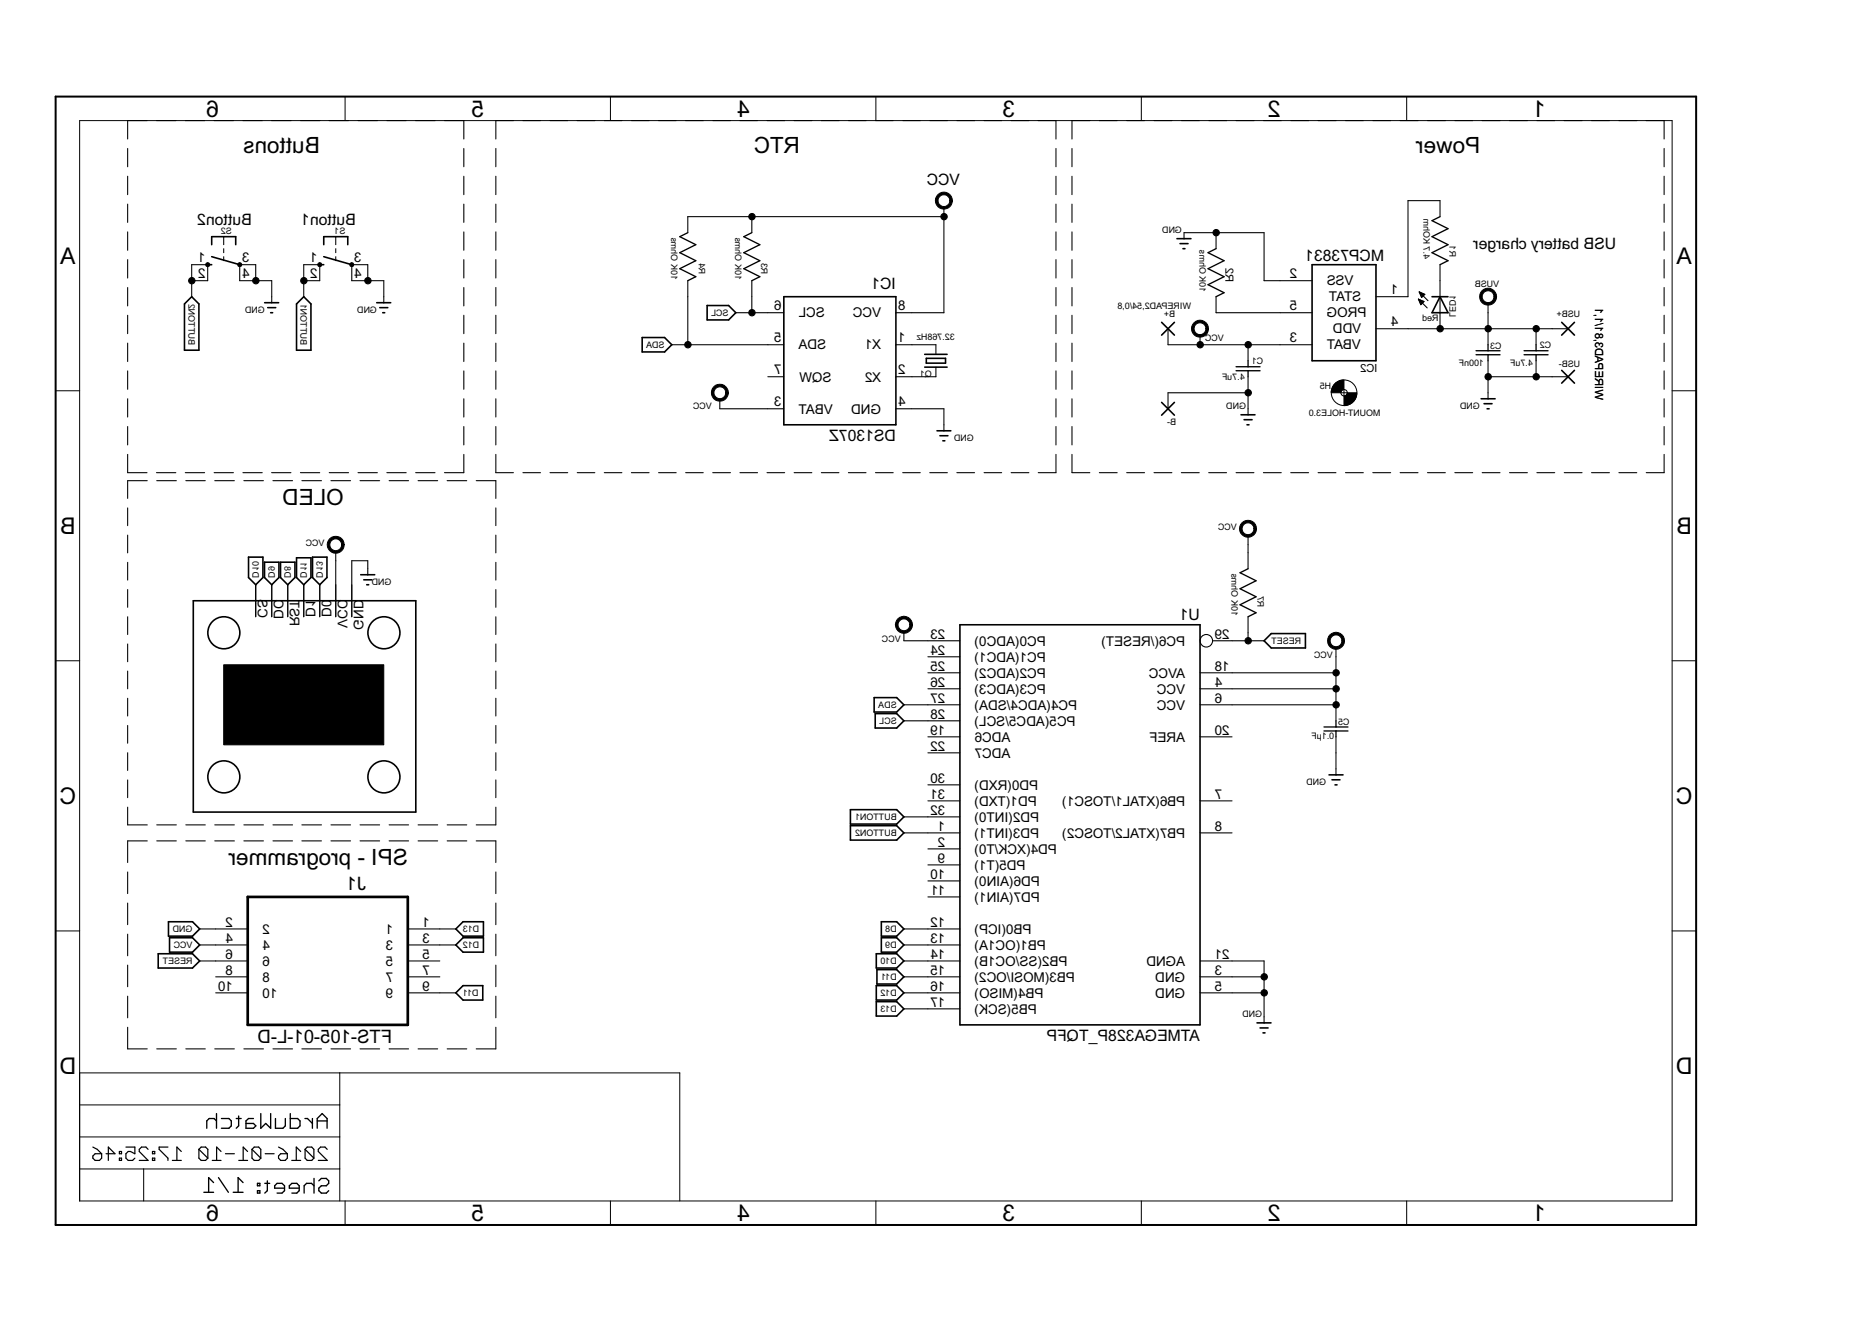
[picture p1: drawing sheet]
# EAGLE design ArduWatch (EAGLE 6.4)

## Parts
1,3"OLED1  OLED  [1,3"OLED]
B+  WIREPAD2,54/0,8  [2,54/0,8]
B-  WIREPAD2,54/0,8  [2,54/0,8]
C1  4.7uF  C1206C475K3RACTU  [CAPC3216X180N]
C2  4.7uF  C1206C475K3RACTU  [CAPC3216X180N]
C3  100nF  C1206C104K1RACTU  [CAPC3216X88N]
C5  0.1µF  1206YC104KAT2A  [CAPC3216X94N]
H5  MOUNT-HOLE3.0  [3,0]
IC1  DS1307Z  [SOIC8]
IC2  MCP73831  [SOT23-5L]
J1  USB-MICROB  [USB-MICROB]
JP1  PINHD-2X3  [2X03]
LED1  Red  LEDCHIPLED_1206  [CHIPLED_1206]
Q1  32.768Hz  CRYSTALTC26H  [TC26H]
Q2  8MHz  CRYSTALHC49S  [HC49/S]
R1  4.7 KOhm  ERJ-8ENF4701V  [RESC3216X71N]
R2  10K Ohms  MC0.125W12061%10K  [RESC3216X71N]
R3  10K Ohms  MC0.125W12061%10K  [RESC3216X71N]
R4  10K Ohms  MC0.125W12061%10K  [RESC3216X71N]
R7  10K Ohms  MC0.125W12061%10K  [RESC3216X71N]
S1  Button1  10-XX  [B3F-10XX]
S2  Button2  10-XX  [B3F-10XX]
U1  ATMEGA328P_TQFP  [TQFP32-08]

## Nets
BUTTON1: S1.1(S) S1.2(S1) U1.32(PD2(INT0))
BUTTON2: S2.1(S) S2.2(S1) U1.1(PD3(INT1))
D8: 1,3"OLED1.RST U1.12(PB0(ICP))
D9: 1,3"OLED1.DC U1.13(PB1(OC1A))
D10: 1,3"OLED1.CS U1.14(PB2(SS/OC1B))
D11: 1,3"OLED1.D1 JP1.4 U1.15(PB3(MOSI/OC2))
D12: JP1.1 U1.16(PB4(MISO))
D13: 1,3"OLED1.D0 JP1.3 U1.17(PB5(SCK))
GND: 1,3"OLED1.GND B-.1(P) C1.1(C1) C2.1(C1) C3.1(C1) C5.1(C1) IC1.4(GND) IC2.2(VSS) J1.GND J1.MT1(GND) J1.MT2(GND) JP1.6 R2.1(R1) S1.3(P) S1.4(P1) S2.3(P) S2.4(P1) U1.3(GND) U1.5(GND) U1.21(AGND)
N$1: LED1.C R1.2(R2)
N$2: IC1.1(X1) Q1.2
N$3: IC2.1(STAT) R1.1(R1)
N$4: IC2.5(PROG) R2.2(R2)
N$5: IC1.2(X2) Q1.1
N$8: Q2.2 U1.7(PB6(XTAL1/TOSC1))
N$9: Q2.1 U1.8(PB7(XTAL2/TOSC2))
RESET: JP1.5 R7.2(R2) U1.29(PC6(/RESET))
SCL: IC1.6(SCL) R3.2(R2) U1.28(PC5(ADC5/SCL))
SDA: IC1.5(SDA) R4.2(R2) U1.27(PC4(ADC4/SDA))
VCC: 1,3"OLED1.VCC B+.1(P) C1.2(C2) C5.2(C2) IC1.3(VBAT) IC1.8(VCC) IC2.3(VBAT) JP1.2 R3.1(R1) R4.1(R1) R7.1(R1) U1.4(VCC) U1.6(VCC) U1.18(AVCC) U1.23(PC0(ADC0))
VUSB: C2.2(C2) C3.2(C2) IC2.4(VDD) J1.VBUS LED1.A
Unconnected: IC1.7(SQW) J1.D+ J1.D- U1.2(PD4(XCK/T0)) U1.9(PD5(T1)) U1.10(PD6(AIN0)) U1.11(PD7(AIN1)) U1.19(ADC6) U1.20(AREF) U1.22(ADC7) U1.24(PC1(ADC1)) U1.25(PC2(ADC2)) U1.26(PC3(ADC3)) U1.30(PD0(RXD)) U1.31(PD1(TXD))

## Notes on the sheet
- Power | RTC | Buttons
- USB battery charger
- OLED
- D2
- D3
- SPI - programmer

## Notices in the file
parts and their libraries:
SparkFun-DigitalIC: Licensing: Creative Commons ShareAlike 4.0 International - https://creativecommons.org/licenses/by-sa/4.0
